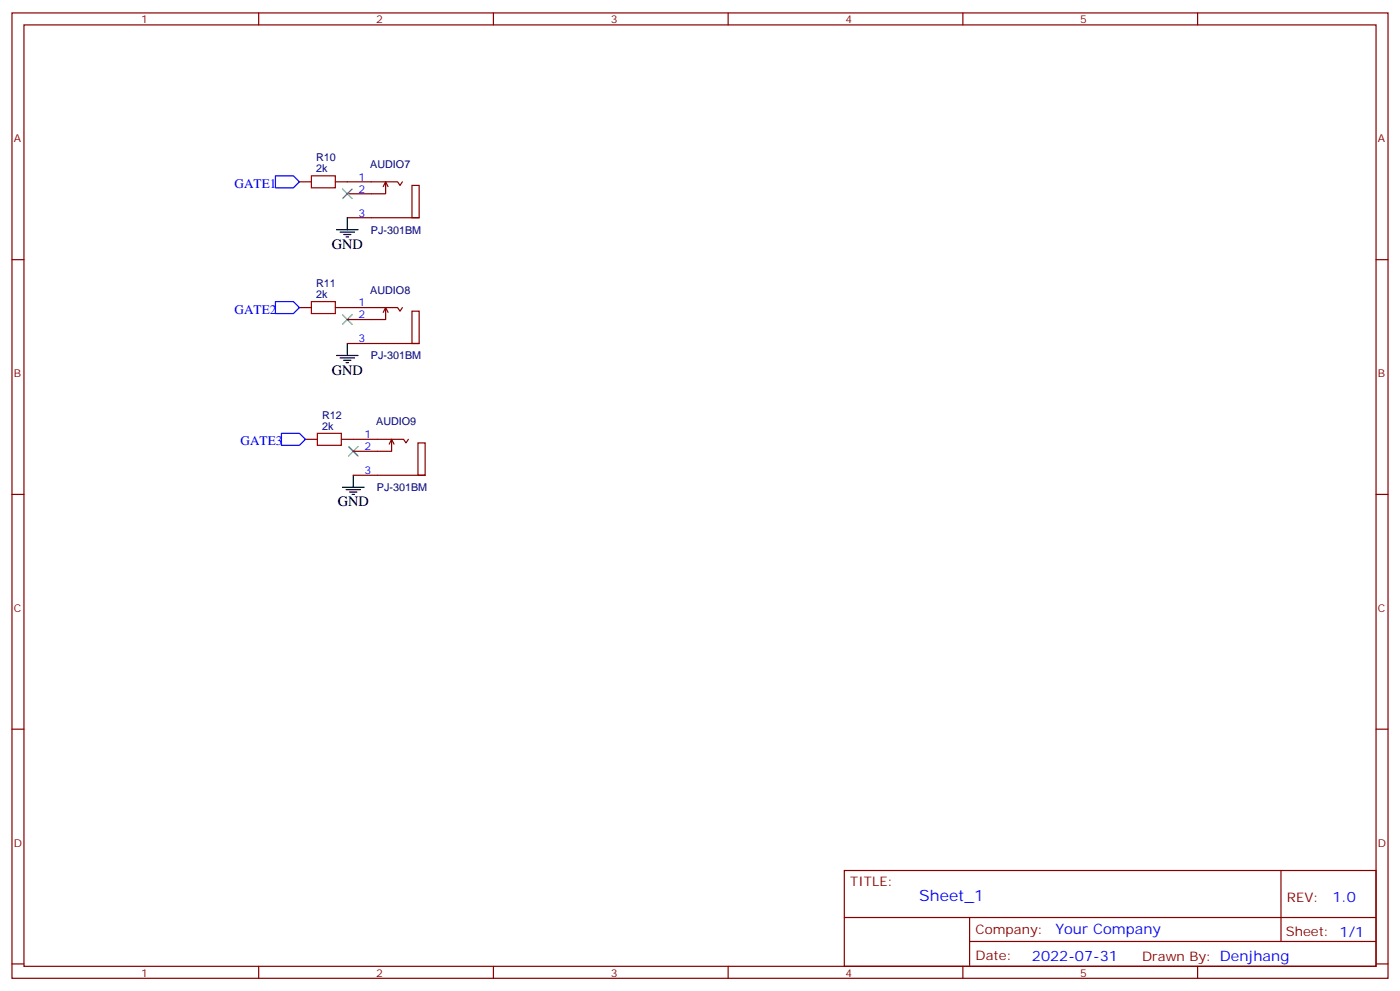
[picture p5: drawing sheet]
<svg xmlns="http://www.w3.org/2000/svg" width="412mm" height="292mm" viewBox="0 0 412 292" stroke-linecap="round" stroke-linejoin="round" font-family="sans-serif">
<g fill="none" stroke="#870000" stroke-width=".35">
<path d="M3.5 3.8h405.4v284.3h-405.4zM7.1 7.3h398.2v277.3h-398.2zM76.2 3.8v3.5M145.3 3.8v3.5M214.5 3.8v3.5M283.6 3.8v3.5M352.8 3.8v3.5M88.2 53.6h3.5M98.8 53.6h18.3l.7 1 .7-1M112.9 55l.7-1.4 .7 1.4M113.6 53.6v3.5h-11.3M121.4 54.6h2.1v9.5h-2.1z"/>
<path d="M3.5 76.5h3.6M102.3 64.1h21.2M405.3 76.5h3.6M88.2 90.6h3.5M98.8 90.6h18.3l.7 1.1 .7-1.1M112.9 92l.7-1.4 .7 1.4M113.6 90.6v3.5h-11.3M121.4 91.7h2.1v9.5h-2.1zM102.3 101.2h21.2M90 129.4h3.5M100.5 129.4h18.4l.7 1.1 .7-1.1M104.1 140h21.1"/>
<path d="M114.7 130.8l.7-1.4 .7 1.4M115.4 129.4v3.5h-11.3M123.1 130.5h2.1v9.5h-2.1zM3.5 145.6h3.6M405.3 145.6h3.6M3.5 214.8h3.6M405.3 214.8h3.6M248.7 256.4h156.6v28.2h-156.6zM377.3 256.4v20.9M248.7 270.2h156.5M285.6 277.3h119.6M285.6 270.2v14.2"/>
<path d="M3.5 283.9h3.6M76.2 284.6v3.5M145.3 284.6v3.5M214.5 284.6v3.5M283.6 284.6v3.5M352.8 284.6v3.5M405.3 283.9h3.6"/>
</g>
<path d="M100.9 55.7l2.8 2.8M103.7 55.7l-2.8 2.8M100.9 92.7l2.8 2.8M103.7 92.7l-2.8 2.8M102.7 131.5l2.8 2.8M105.5 131.5l-2.8 2.8" fill="none" stroke="#3c3" stroke-width=".35"/>
<g fill="none" stroke="#000" stroke-width=".35">
<path d="M99.1 67.7h6.4M100.2 68.4h4.2M101.2 69.1h2.2M102 69.8h.7M102.3 64.1v3.6M99.1 104.7h6.4M100.2 105.4h4.2M101.2 106.1h2.2M102 106.8h.7M102.3 101.2v3.5M104.1 140v3.5M100.9 143.5h6.3"/>
<path d="M102 144.2h4.2M103 144.9h2.1M103.7 145.6h.7"/>
</g>
<path d="M81.1 51.8h5.3l1.8 1.8-1.8 1.7h-5.3zM81.1 88.8h5.3l1.8 1.8-1.8 1.8h-5.3zM82.9 127.6h5.3l1.8 1.8-1.8 1.8h-5.3z" fill="none" stroke="#00f" stroke-width=".35"/>
<path d="M91.7 51.8h7.1v3.5h-7.1zM91.7 88.8h7.1v3.6h-7.1zM93.5 127.6h7v3.6h-7z" fill="none" stroke="#a10000" stroke-width=".35"/>
<text font-size="4.6" fill="#00f" x="270.8" y="265.4">Sheet_1</text>
<g font-size="4.2">
<text x="97.7" y="73.3">GND</text>
<text x="97.7" y="110.3">GND</text>
<text x="99.5" y="149.2">GND</text>
</g>
<g font-size="4.2" fill="#00f">
<text x="392.5" y="265.7">1.0</text>
<text x="310.9" y="275.2">Your Company</text>
<text x="304" y="283">2022-07-31</text>
</g>
<g font-size="3.9" fill="#00f">
<text x="69.1" y="55.3">GATE1</text>
<text x="69.1" y="92.4">GATE2</text>
<text x="70.9" y="131.2">GATE3</text>
</g>
<g font-size="3.9" fill="#800">
<text x="250.5" y="261">TITLE:</text>
<text x="379.1" y="265.7">REV:</text>
<text x="287.4" y="275.2">Company:</text>
<text x="378.7" y="275.8">Sheet: 1/1</text>
<text x="287.4" y="282.9">Date:</text>
<text x="336.4" y="282.9">Drawn By: Denjhang</text>
</g>
<g font-size="3.2" fill="#800">
<text x="41.6" y="6.8">1</text>
<text x="110.8" y="6.8">2</text>
<text x="179.9" y="6.8">3</text>
<text x="249.1" y="6.8">4</text>
<text x="318.2" y="6.8">5</text>
<text x="4.1" y="41.9">A</text>
<text x="405.9" y="41.9">A</text>
<text x="4.1" y="111.1">B</text>
<text x="405.9" y="111.1">B</text>
<text x="4.1" y="180.2">C</text>
<text x="405.9" y="180.2">C</text>
<text x="4.1" y="249.3">D</text>
<text x="405.9" y="249.3">D</text>
<text x="41.6" y="287.6">1</text>
<text x="110.8" y="287.6">2</text>
<text x="179.9" y="287.6">3</text>
<text x="249.1" y="287.6">4</text>
<text x="318.2" y="287.6">5</text>
</g>
<g font-size="3.2" fill="#000080">
<text x="93.1" y="47.6">R10</text>
<text x="93.1" y="50.7">2k</text>
<text x="109.1" y="49.4">AUDIO7</text>
<text x="109.3" y="68.8">PJ-301BM</text>
<text x="93.1" y="87.8">2k</text>
<text x="93.1" y="84.6">R11</text>
<text x="109.1" y="86.4">AUDIO8</text>
<text x="109.3" y="105.9">PJ-301BM</text>
<text x="94.9" y="123.4">R12</text>
<text x="110.8" y="125.3">AUDIO9</text>
<text x="94.9" y="126.6">2k</text>
<text x="111" y="144.7">PJ-301BM</text>
</g>
<g font-size="3.2" fill="#00f">
<text x="105.6" y="53.2">1</text>
<text x="105.6" y="56.7">2</text>
<text x="105.6" y="63.8">3</text>
<text x="105.6" y="93.8">2</text>
<text x="105.6" y="90.2">1</text>
<text x="105.6" y="100.8">3</text>
<text x="107.3" y="129">1</text>
<text x="107.3" y="132.6">2</text>
<text x="107.3" y="139.6">3</text>
</g>
</svg>
